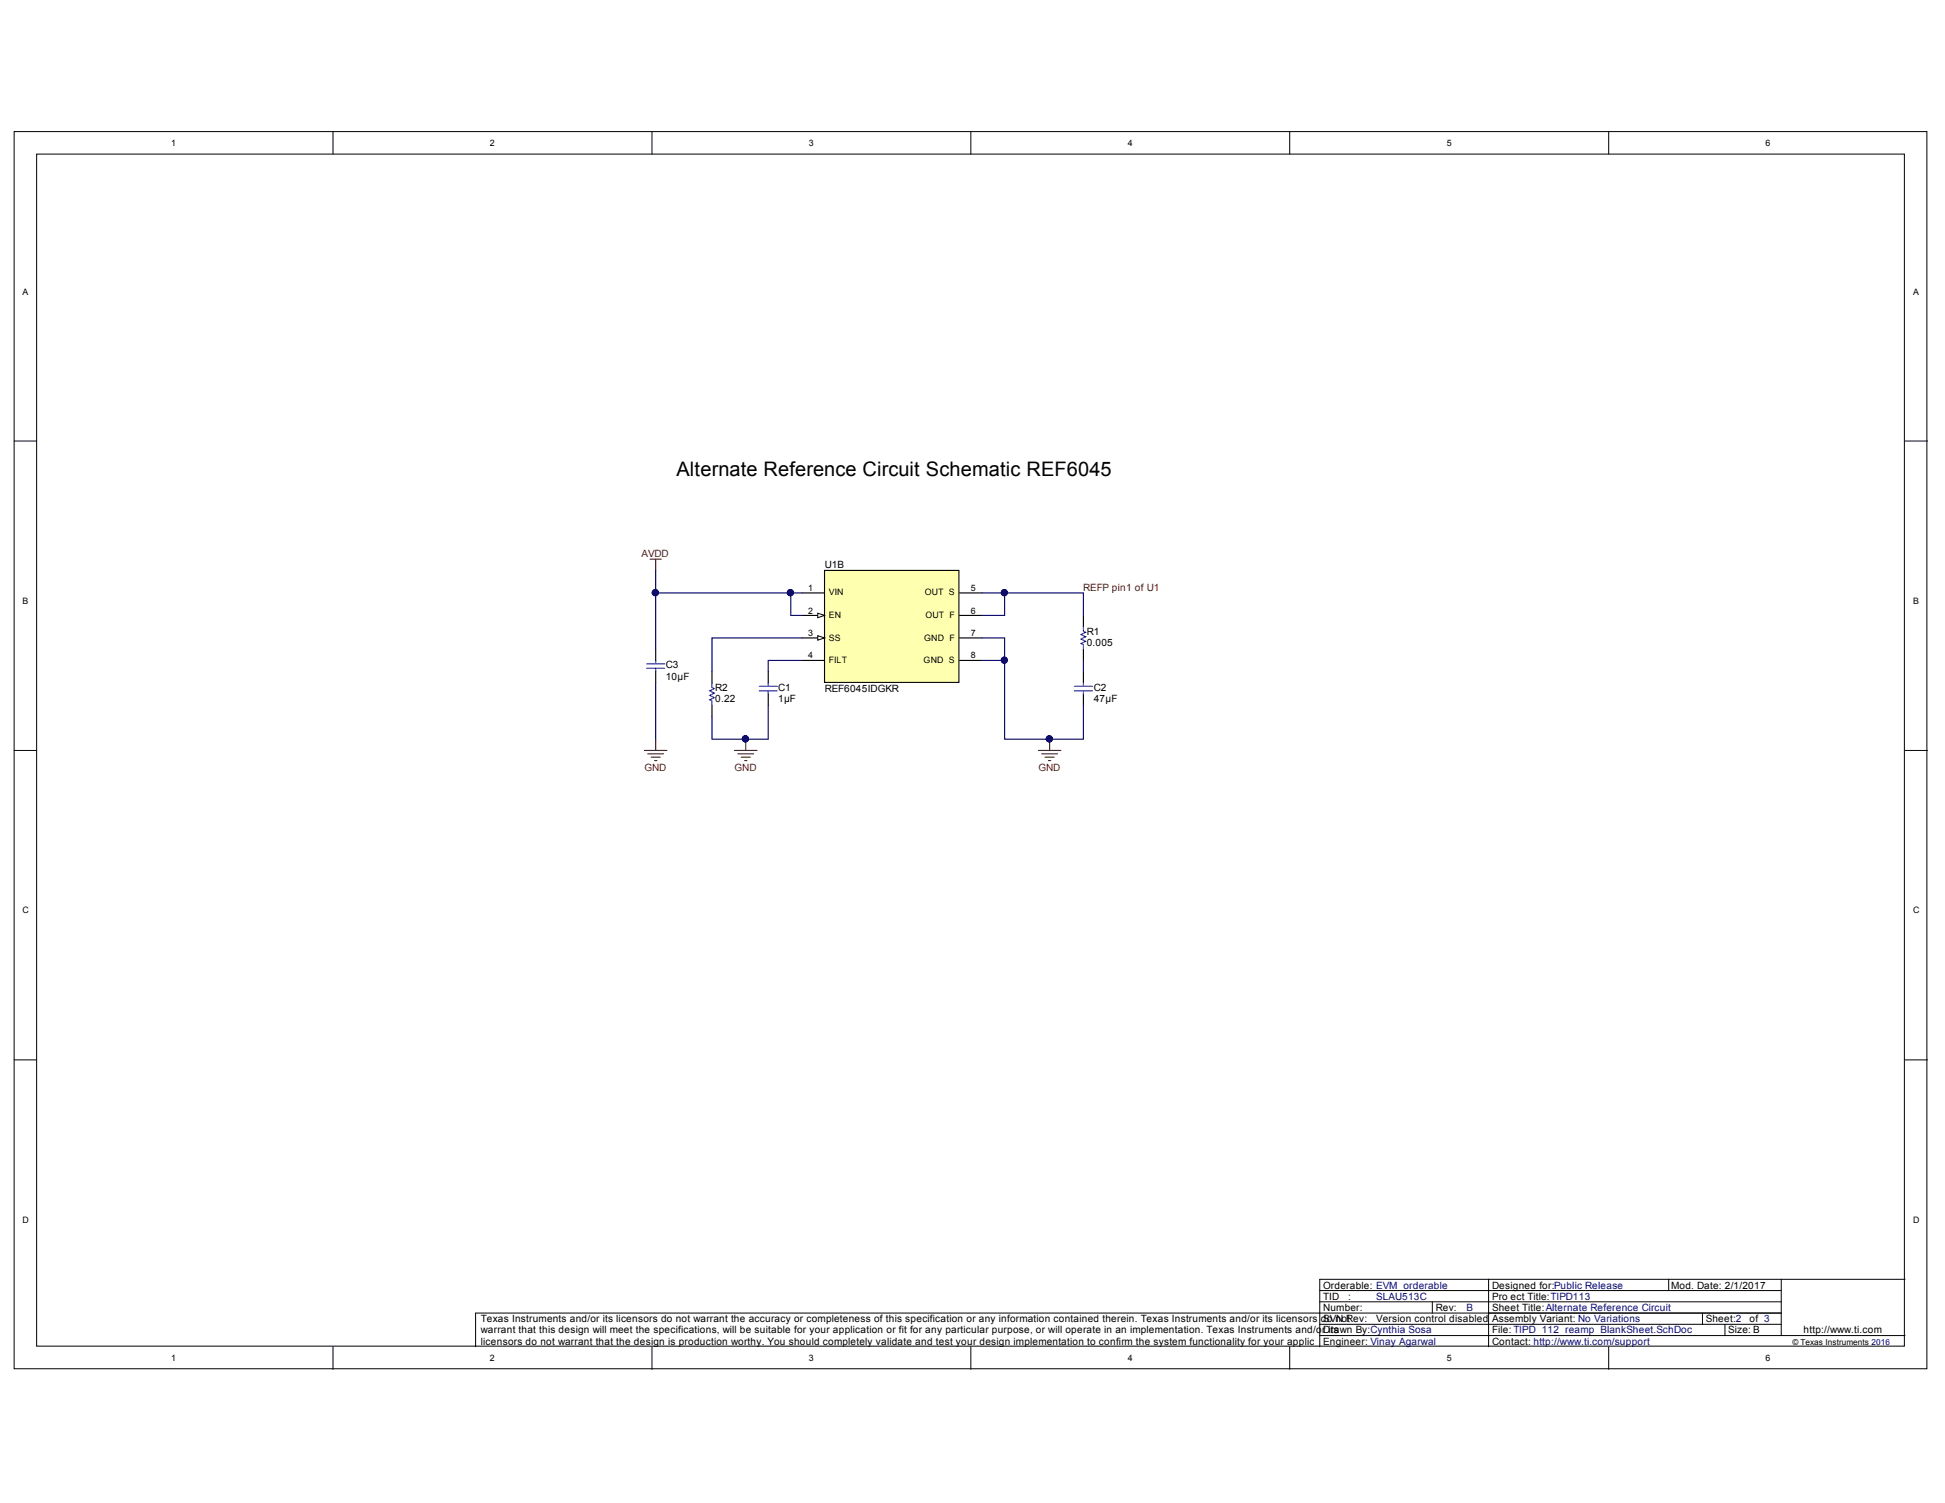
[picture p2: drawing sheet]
<svg xmlns="http://www.w3.org/2000/svg" width="279mm" height="216mm" viewBox="0 0 279 216" stroke-linecap="round" stroke-linejoin="round" font-family="sans-serif">
<g fill="#fff" stroke="#000" stroke-width=".14">
<path d="M2 18.9h274.8v177.7h-274.8z"/>
<path d="M5.3 22.1h268.3v171.3h-268.3z"/>
</g>
<g fill="none" stroke="#000" stroke-width=".14">
<path d="M47.8 18.9v3.2M93.7 18.9v3.2M139.5 18.9v3.2M185.3 18.9v3.2M231.1 18.9v3.2M2 63.4h3.3M273.7 63.4h3.2M2 107.8h3.3M273.7 107.8h3.2M2 152.2h3.3M273.7 152.2h3.2M47.8 193.5v3.2"/>
<path d="M93.7 193.5v3.2M139.5 193.5v3.2M185.3 193.5v3.2M189.6 191.8h84.1M189.6 187h66.3M189.6 185.4h66.3M189.6 190.2h66.3M205.8 187v1.6M213.8 183.8h-24.2v9.7M231.1 193.5v3.2M239.7 183.8v1.6M244.6 188.6v1.6"/>
<path d="M247.8 190.2v1.6M255.9 183.8v8M255.9 188.6h-187.6v4.9M273.7 183.8h-59.9v9.7"/>
</g>
<path d="M118.4 81.9h19.3v16.1h-19.3z" fill="#ffffb0" stroke="#000" stroke-width=".16"/>
<path d="M115.2 85.2h3.2M115.2 91.6h3.2" fill="none" stroke="#000" stroke-width=".16"/>
<path d="M117.5 91.3l.9 .3-.9 .4z" fill="#fff"/>
<path d="M117.5 91.3l.9 .3-.9 .4z" fill="none" stroke="#000" stroke-width=".14"/>
<path d="M115.2 94.9h3.2M115.2 88.4h3.2" fill="none" stroke="#000" stroke-width=".16"/>
<path d="M117.5 88.1l.9 .3-.9 .3z" fill="#fff"/>
<path d="M117.5 88.1l.9 .3-.9 .3z" fill="none" stroke="#000" stroke-width=".14"/>
<g fill="none" stroke="#000" stroke-width=".16">
<path d="M94.2 93.3v1.6M94.2 96.5v1.6M102.3 96.5v1.6M110.4 96.5v1.6M110.4 99.7v1.6M137.8 85.2h3.3M137.8 88.4h3.3M137.8 91.6h3.3M137.8 94.9h3.3M155.6 88.4v1.6M155.6 93.3v1.6M155.6 96.5v1.6"/>
<path d="M155.6 99.7v1.6M102.3 101.3v1.7"/>
</g>
<g fill="none" stroke="#800000" stroke-width=".16">
<path d="M93.4 80.3h1.6M94.2 80.3v1.6M92.6 107.8h3.2M93.1 108.3h2.2M93.5 108.8h1.3M94 109.3h.4M94.2 106.2v1.6M105.5 107.8h3.2M106 108.3h2.3M106.5 108.8h1.3M107 109.3h.3M107.1 106.2v1.6"/>
<path d="M149.2 107.8h3.2M149.6 108.3h2.3M150.1 108.8h1.3M150.6 109.3h.3M150.8 106.2v1.6"/>
</g>
<g fill="#000080" stroke="#000080" stroke-width=".14">
<circle cx="150.7" cy="106.1" r=".44"/>
<circle cx="107.1" cy="106.1" r=".44"/>
<circle cx="144.3" cy="85.1" r=".44"/>
<circle cx="144.3" cy="94.8" r=".44"/>
<circle cx="113.5" cy="85.1" r=".44"/>
<circle cx="94.1" cy="85.1" r=".44"/>
</g>
<g fill="none" stroke="#00f" stroke-width=".16">
<path d="M92.9 95.4h2.6M92.9 96h2.6M94.2 94.9v.5M94.2 96v.5M102.3 98.1v.6l.3 .2-.6 .3 .6 .4-.6 .3 .6 .3-.6 .3 .3 .2v.6M109.1 98.6h2.6M109.1 99.2h2.6M110.4 98.1v.5M110.4 99.2v.5M154.3 98.6h2.6M154.3 99.2h2.6M155.6 90v.7l.4 .1-.7 .4 .7 .3-.7 .3 .7 .3-.7 .3 .3 .2v.7"/>
<path d="M155.6 98.1v.5M155.6 99.2v.5"/>
</g>
<path d="M94.2 85.2v8.1M94.2 98.1v8.1M94.2 81.9v3.3h21M113.6 85.2v3.2h1.6M115.2 91.6h-12.9v4.9M115.2 94.9h-4.8v1.6M141.1 85.2h14.5v3.2M141.1 94.9h3.2v11.3h11.3v-4.9M141.1 91.6h3.2v3.3M144.3 85.2v3.2h-3.2M155.6 94.9v1.6M110.4 101.3v4.9h-8.1v-3.2" fill="none" stroke="#000080" stroke-width=".16"/>
<text font-size="2.9" x="97.2" y="68.4">Alternate Reference Circuit Schematic REF6045</text>
<g font-size="1.4" fill="#800000">
<text x="92.2" y="80">AVDD</text>
<text x="155.6" y="84.9">REFP pin1 of U1</text>
<text x="92.6" y="110.7">GND</text>
<text x="105.5" y="110.7">GND</text>
<text x="149.2" y="110.7">GND</text>
</g>
<g font-size="1.4">
<text x="118.5" y="81.7">U1B</text>
<text x="156.1" y="92.8">0.005</text>
<text x="156.1" y="91.2">R1</text>
<text x="95.6" y="97.6">10µF</text>
<text x="95.6" y="96">C3</text>
<text x="102.7" y="100.8">0.22</text>
<text x="102.7" y="99.2">R2</text>
<text x="111.8" y="100.8">1µF</text>
<text x="111.8" y="99.2">C1</text>
<text x="118.5" y="99.4">REF6045IDGKR</text>
<text x="157.1" y="99.2">C2</text>
<text x="157.1" y="100.8">47µF</text>
<text x="190.1" y="185.1">Orderable: EVM_orderable</text>
<text x="214.4" y="185.1">Designed for:Public Release</text>
<text x="240.1" y="185.1">Mod. Date: 2/1/2017</text>
<text x="69.1" y="189.9">Texas Instruments and/or its licensors do not warrant the accuracy or completeness of this specification or any information contained therein. Texas Instruments and/or its licensors do not</text>
<text x="69.1" y="191.5">warrant that this design will meet the specifications, will be suitable for your application or fit for any particular purpose, or will operate in an implementation. Texas Instruments and/or its</text>
<text x="190.1" y="191.5">Drawn By:Cynthia Sosa</text>
<text x="190.1" y="186.7">TID #:</text>
<text x="190.1" y="189.9">SVN Rev:</text>
<text x="190.1" y="188.3">Number:</text>
<text x="197.7" y="189.9">Version control disabled</text>
<text x="206.2" y="188.3">Rev:</text>
<text x="214.4" y="186.7">Project Title:TIPD113</text>
<text x="214.4" y="188.3">Sheet Title:Alternate Reference Circuit</text>
<text x="214.4" y="191.5">File: TIPD_112_reamp_BlankSheet.SchDoc</text>
<text x="214.4" y="189.9">Assembly Variant:[No Variations]</text>
<text x="245.1" y="189.9">Sheet:2</text>
<text x="248.3" y="191.5">Size: B</text>
<text x="251.3" y="189.9">of 3</text>
<text x="259.1" y="191.5">http://www.ti.com</text>
<text x="69.1" y="193.1">licensors do not warrant that the design is production worthy. You should completely validate and test your design implementation to confirm the system functionality for your application.</text>
<text x="190.1" y="193.1">Engineer: Vinay Agarwal</text>
<text x="214.4" y="193.1">Contact: http://www.ti.com/support</text>
</g>
<g font-size="1.4" fill="#000080">
<text x="197.7" y="186.7">SLAU513C</text>
<text x="210.6" y="188.3">B</text>
</g>
<g font-size="1.3">
<text x="24.6" y="21">1</text>
<text x="70.4" y="21">2</text>
<text x="116.2" y="21">3</text>
<text x="162" y="21">4</text>
<text x="207.9" y="21">5</text>
<text x="253.6" y="21">6</text>
<text x="3.2" y="42.3">A</text>
<text x="274.8" y="42.3">A</text>
<text x="3.2" y="86.7">B</text>
<text x="116.1" y="84.9">1</text>
<text x="116.1" y="88.2">2</text>
<text x="119.1" y="85.5">VIN</text>
<text x="119.1" y="88.8">EN</text>
<text x="132.8" y="85.5">OUT_S</text>
<text x="132.9" y="88.8">OUT_F</text>
<text x="139.4" y="88.2">6</text>
<text x="139.4" y="84.9">5</text>
<text x="274.8" y="86.7">B</text>
<text x="116.1" y="91.4">3</text>
<text x="116.1" y="94.6">4</text>
<text x="119.1" y="92">SS</text>
<text x="119.1" y="95.3">FILT</text>
<text x="132.7" y="95.3">GND_S</text>
<text x="132.8" y="92">GND_F</text>
<text x="139.4" y="94.6">8</text>
<text x="139.4" y="91.4">7</text>
<text x="3.2" y="131.2">C</text>
<text x="274.8" y="131.2">C</text>
<text x="3.2" y="175.7">D</text>
<text x="274.8" y="175.7">D</text>
<text x="24.6" y="195.5">1</text>
<text x="70.4" y="195.5">2</text>
<text x="116.2" y="195.5">3</text>
<text x="162" y="195.5">4</text>
<text x="207.9" y="195.5">5</text>
<text x="253.6" y="195.5">6</text>
</g>
<text font-size="1.2" x="257.5" y="193.2">© Texas Instruments 2016</text>
</svg>
